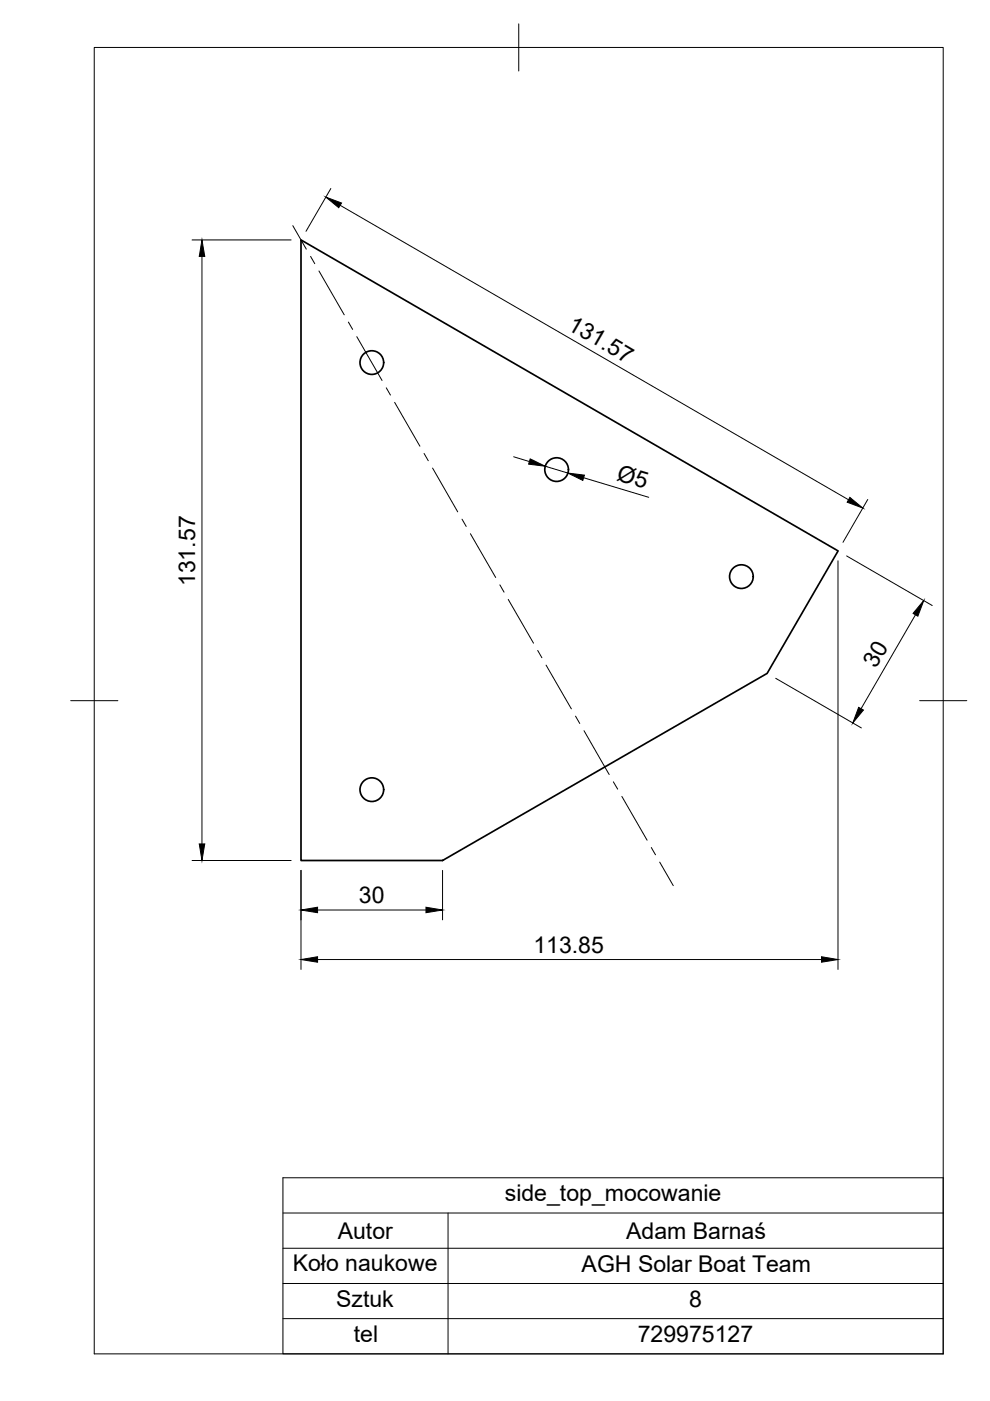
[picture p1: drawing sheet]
<svg xmlns="http://www.w3.org/2000/svg" width="210mm" height="297mm" viewBox="0 0 210 297" stroke-linecap="round" stroke-linejoin="round" font-family="sans-serif">
<!-- layer: Visible -->
<g fill="none" stroke="#000" stroke-width=".36">
<path d="M63.8 50.9l113.9 65.9-15.1 26-68.8 39.6h-30z"/>
<circle cx="78.8" cy="76.9" r="2.51"/>
<circle cx="118" cy="99.6" r="2.51"/>
<circle cx="157.2" cy="122.3" r="2.51"/>
<circle cx="78.8" cy="167.4" r="2.51"/>
</g>
<!-- layer: BORDER -->
<path d="M20 10.1h180v276.9h-180zM110 5.1v10M15 148.6h10M195 148.6h10" fill="none" stroke="#000" stroke-width=".21"/>
<!-- layer: FD_Dimensions -->
<g fill="none" stroke="#000" stroke-width=".21">
<path d="M70.1 40l-5.2 9.1M40.7 50.9h21M42.8 54.4v124.5M72.1 43.5l107.8 62.5M108.9 96.8l3.3 1.1M115.6 98.9l4.8 1.4M123.7 101.3l13.8 4.1M177.7 118.9v86.6M179.5 117.9l18.2 10.5M184 105.9l-5.3 9.1M194.1 130.4l-11.5 19.9M164.5 143.8l18.1 10.5"/>
<path d="M40.7 182.4h21M63.8 184.5v21M67.3 192.9h23M93.8 184.5v10.5M67.3 203.4h106.9"/>
</g>
<path d="M42.8 50.9l.6 3.5h-1.2zM69.1 41.8l3.3 1.2-.6 1zM112.4 97.3l3.2 1.6-3.5-.5zM120.4 100.3l3.5 .4-.3 1.2zM180.2 105.5l2.7 2.2-3.3-1.2zM195.9 127.3l-1.3 3.3-1-.5zM182.1 150l1 .5-2.3 2.8zM42.2 178.9h1.2l-.6 3.5zM63.8 192.9l3.5-.6v1.2zM90.3 192.3l3.5 .6-3.5 .6zM63.8 203.4l3.5-.6v1.2zM174.2 202.8l3.5 .6-3.5 .6z" fill="#000" stroke="#000" stroke-width=".21"/>
<!-- layer: Smart Centers -->
<g fill="none" stroke="#000" stroke-width=".21">
<path d="M62.1 47.8l2.8 5M65.8 54.4l.9 1.5M67.6 57.5l5.4 9.2M73.9 68.3l.9 1.5M75.6 71.4l5.4 9.3M81.9 82.2l.9 1.6M83.7 85.3l5.3 9.3M89.9 96.1l.9 1.6M91.7 99.2l5.3 9.3M98 110.1l.8 1.5M99.7 113.2l5.4 9.2M106 124l.9 1.5"/>
<path d="M107.8 127.1l5.3 9.3M114 137.9l.9 1.6M115.8 141l5.3 9.3M122 151.8l.9 1.6M123.8 154.9l5.4 9.3M130 165.8l1 1.5M131.8 168.9l5.4 9.2M138.1 179.7l.9 1.5M139.9 182.8l2.8 5"/>
</g>
<!-- layer: Custom Tables -->
<path d="M60 249.7h140v37.3h-140zM60 257.2h140M95 257.2v29.8M60 264.7h140M60 272.1h140M60 279.6h140" fill="none" stroke="#000" stroke-width=".21"/>
<g font-size="4.9">
<text x="120.1" y="69.7" transform="rotate(30 120.1 69.7)">131.57</text>
<text x="130.6" y="101.7" transform="rotate(17 130.6 101.7)">Ø5</text>
<text x="41.4" y="124.3" transform="rotate(-90 41.4 124.3)">131.57</text>
<text x="185.7" y="141.9" transform="rotate(-60 185.7 141.9)">30</text>
<text x="76.1" y="191.5">30</text>
<text x="113.1" y="202">113.85</text>
<text x="107" y="254.7">side_top_mocowanie</text>
<text x="71.6" y="262.6">Autor</text>
<text x="132.8" y="262.6">Adam Barnaś</text>
<text x="62.1" y="269.5">Koło naukowe</text>
<text x="123.3" y="269.6">AGH Solar Boat Team</text>
<text x="71.3" y="277.1">Sztuk</text>
<text x="146.1" y="277">8</text>
<text x="75" y="284.5">tel</text>
<text x="135.2" y="284.5">729975127</text>
</g>
</svg>
